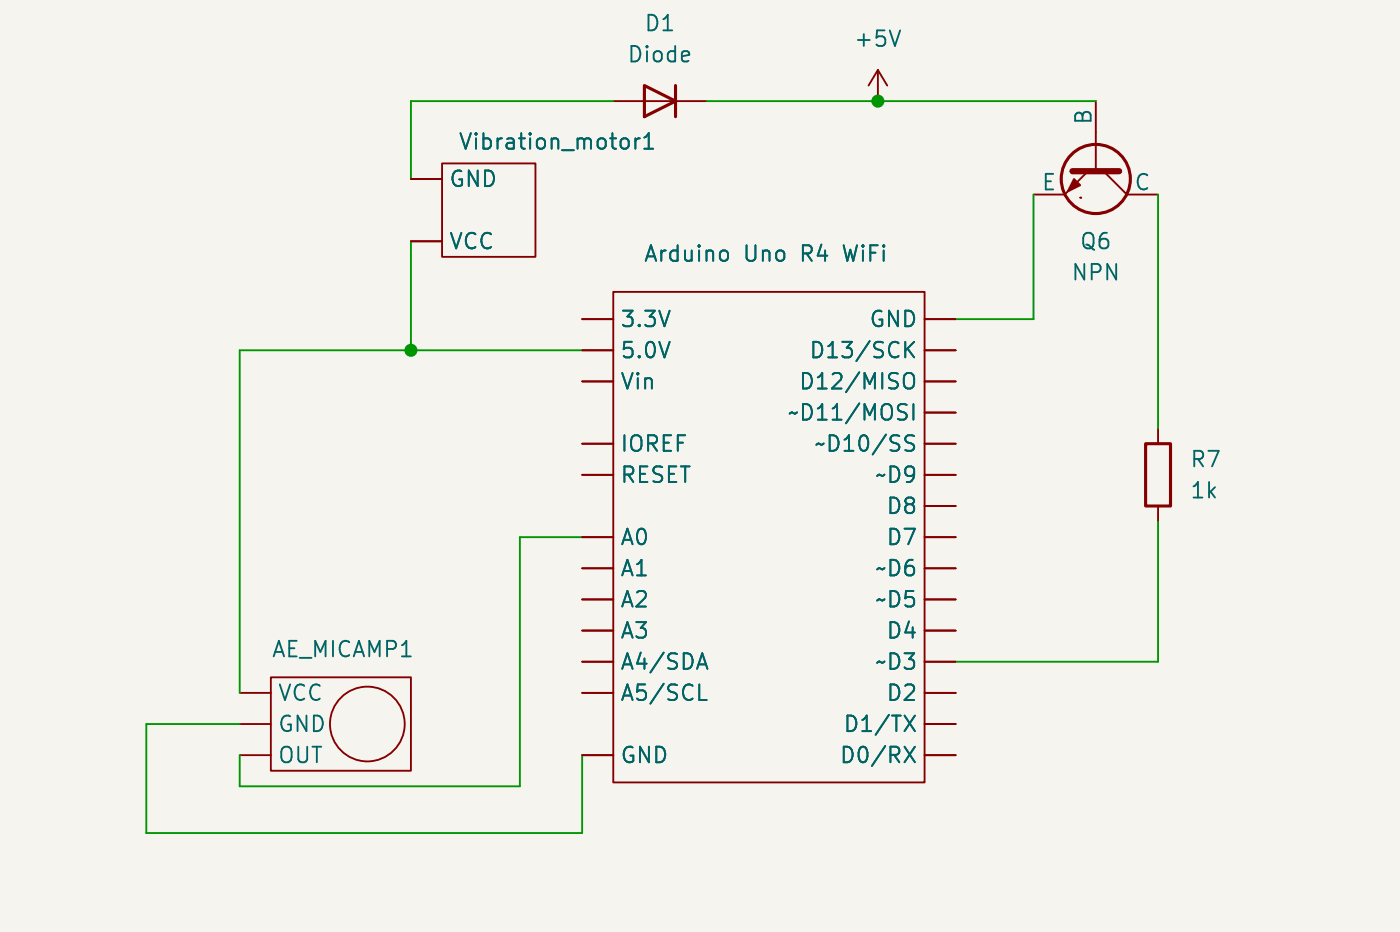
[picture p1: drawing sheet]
<svg xmlns="http://www.w3.org/2000/svg" width="114mm" height="76mm" viewBox="0 0 114 76" stroke-linecap="round" stroke-linejoin="round" font-family="sans-serif">
<path d="M-.1 -.1h114.4v76.2h-114.4z" fill="#f5f4ef" stroke="#f5f4ef" stroke-width=".08"/>
<g fill="none" stroke="#840000" stroke-width=".15">
<path d="M33.5 14.6h2.6M33.5 19.7h2.6M36.1 13.3h7.6v7.6h-7.6zM50 8.2h7.7M71.6 8.2h.1M71.6 5.7l-.7 1.3M71.6 5.7l.8 1.3M71.6 5.7v2.5M88.1 16.1h.1M88.8 14l-1.9 1.9h-2.6M89.4 8.2v5.8M90 14l1.9 1.9h2.6"/>
<path d="M47.5 26h2.5M47.5 28.6h2.5M47.5 31.1h2.5M47.5 36.2h2.5M47.5 38.7h2.5M50 23.8h25.4v40h-25.4zM75.4 26h2.6M75.4 28.6h2.6M75.4 31.1h2.6M75.4 36.2h2.6M75.4 38.7h2.6M75.4 33.6h2.6"/>
<path d="M94.5 34.9v1.3M19.6 56.5h2.5M19.6 59h2.5M22.1 55.2h11.4v7.7h-11.4zM47.5 43.8h2.5M47.5 51.4h2.5M47.5 54h2.5M47.5 46.3h2.5M47.5 48.9h2.5M47.5 56.5h2.5M75.4 43.8h2.6M75.4 51.4h2.6"/>
<path d="M75.4 54h2.6M75.4 41.3h2.6M75.4 46.3h2.6M75.4 48.9h2.6M75.4 56.5h2.6M75.4 59h2.6M94.5 41.3v1.2M19.6 61.6h2.5M47.5 61.6h2.5M75.4 61.6h2.6"/>
<circle cx="30" cy="59" r="3"/>
</g>
<g fill="none" stroke="#006464" stroke-width=".15">
<path d="M51.1 11.3l.2 .2v.4l-.2 .2M51.8 11.3v.8M52.2 11.3h-.2l-.2 .2M52.6 12.1h.7M52.6 11.2l.3-.3v1.2M73.4 2.5l-.4 1.2M59 20.4a.34 .34 0 0 1 .4 .3v.3a.34 .34 0 0 1-.4 .3M73.8 30.6a.43 .43 0 0 1 .5-.2 .43 .43 0 0 1 .3 .4v.5a.43 .43 0 0 1-.3 .4 .43 .43 0 0 1-.5-.2M73.8 33h.2M73.9 33.7l.1 .2-.1 .2M74 36l.1 .1a.46 .46 0 0 1 .5 .3l-.1 .3-.5 .1M74 35.6l.1-.1 .5 .1"/>
<path d="M74 28.4l.6 .7M74.5 33v1.2M74.6 27.9l-.7 .7M57 54.2h.6M57.1 57.1h.6M57.3 53.3l.4 1.2M73.8 58.4l.8 1.2M74.6 58.4l-.8 1.2M73.8 60.9l.8 1.3M74.6 60.9l-.8 1.3"/>
</g>
<g fill="none" stroke="#840000" stroke-width=".25">
<path d="M52.6 7l2.5 1.2-2.5 1.3zM55.1 7v2.5M93.5 36.2h2v5.1h-2z"/>
<circle cx="89.4" cy="14.6" r="2.82"/>
</g>
<path d="M87.5 14h3.8" fill="none" stroke="#840000" stroke-width=".51"/>
<path d="M87.6 14.6l.5 .5-1 .5z" fill="#840000" stroke="#840000" stroke-width=".15"/>
<path d="M33.5 19.7v8.9M50 8.2h-16.5v6.4M57.7 8.2h31.7M84.3 15.9v10.1h-6.3M94.5 15.9v19M47.5 28.6h-27.9v27.9M19.6 59h-7.7v8.9h35.6v-6.3M47.5 43.8h-5.1v20.3h-22.8v-2.5M94.5 42.5v11.5h-16.5" fill="none" stroke="#009600" stroke-width=".15"/>
<g fill="#009600" stroke="#009600" stroke-width=".15">
<circle cx="33.5" cy="28.6" r=".46"/>
<circle cx="71.6" cy="8.2" r=".46"/>
</g>
<g font-size="1.8" fill="#006464">
<text x="51.1" y="5.3">Diode</text>
<text x="52.5" y="2.8">D1</text>
<text x="69.6" y="4">+5V</text>
<text x="89.2" y="10.3" transform="rotate(-90 89.2 10.3)">B</text>
<text x="36.6" y="15.5">GND</text>
<text x="37.3" y="12.4">Vibration_motor1</text>
<text x="84.9" y="15.6">E</text>
<text x="92.5" y="15.6">C</text>
<text x="36.6" y="20.5">VCC</text>
<text x="52.5" y="21.6">Arduino</text>
<text x="60.7" y="21.6">Uno</text>
<text x="65.5" y="21.6">R4</text>
<text x="69.2" y="21.6">WiFi</text>
<text x="87.3" y="23.1">NPN</text>
<text x="88" y="20.5">Q6</text>
<text x="50.5" y="26.9">3.3V</text>
<text x="50.5" y="29.4">5.0V</text>
<text x="66" y="29.4">D13/SCK</text>
<text x="70.9" y="26.9">GND</text>
<text x="50.5" y="32">Vin</text>
<text x="64.2" y="34.5">~D11/MOSI</text>
<text x="65.1" y="32">D12/MISO</text>
<text x="50.5" y="37.1">IOREF</text>
<text x="50.5" y="39.6">RESET</text>
<text x="66.4" y="37.1">~D10/SS</text>
<text x="71.3" y="39.6">~D9</text>
<text x="97" y="38.3">R7</text>
<text x="97" y="40.9">1k</text>
<text x="50.5" y="44.7">A0</text>
<text x="50.5" y="47.2">A1</text>
<text x="71.3" y="47.2">~D6</text>
<text x="72.2" y="42.1">D8</text>
<text x="72.2" y="44.7">D7</text>
<text x="22.1" y="53.8">AE_MICAMP1</text>
<text x="50.5" y="52.3">A3</text>
<text x="50.5" y="49.8">A2</text>
<text x="71.3" y="49.8">~D5</text>
<text x="72.2" y="52.3">D4</text>
<text x="22.6" y="57.4">VCC</text>
<text x="22.6" y="59.9">GND</text>
<text x="50.5" y="54.8">A4/SDA</text>
<text x="50.5" y="57.4">A5/SCL</text>
<text x="68.7" y="59.9">D1/TX</text>
<text x="71.3" y="54.8">~D3</text>
<text x="72.2" y="57.4">D2</text>
<text x="22.6" y="62.5">OUT</text>
<text x="50.5" y="62.5">GND</text>
<text x="68.4" y="62.5">D0/RX</text>
</g>
</svg>
